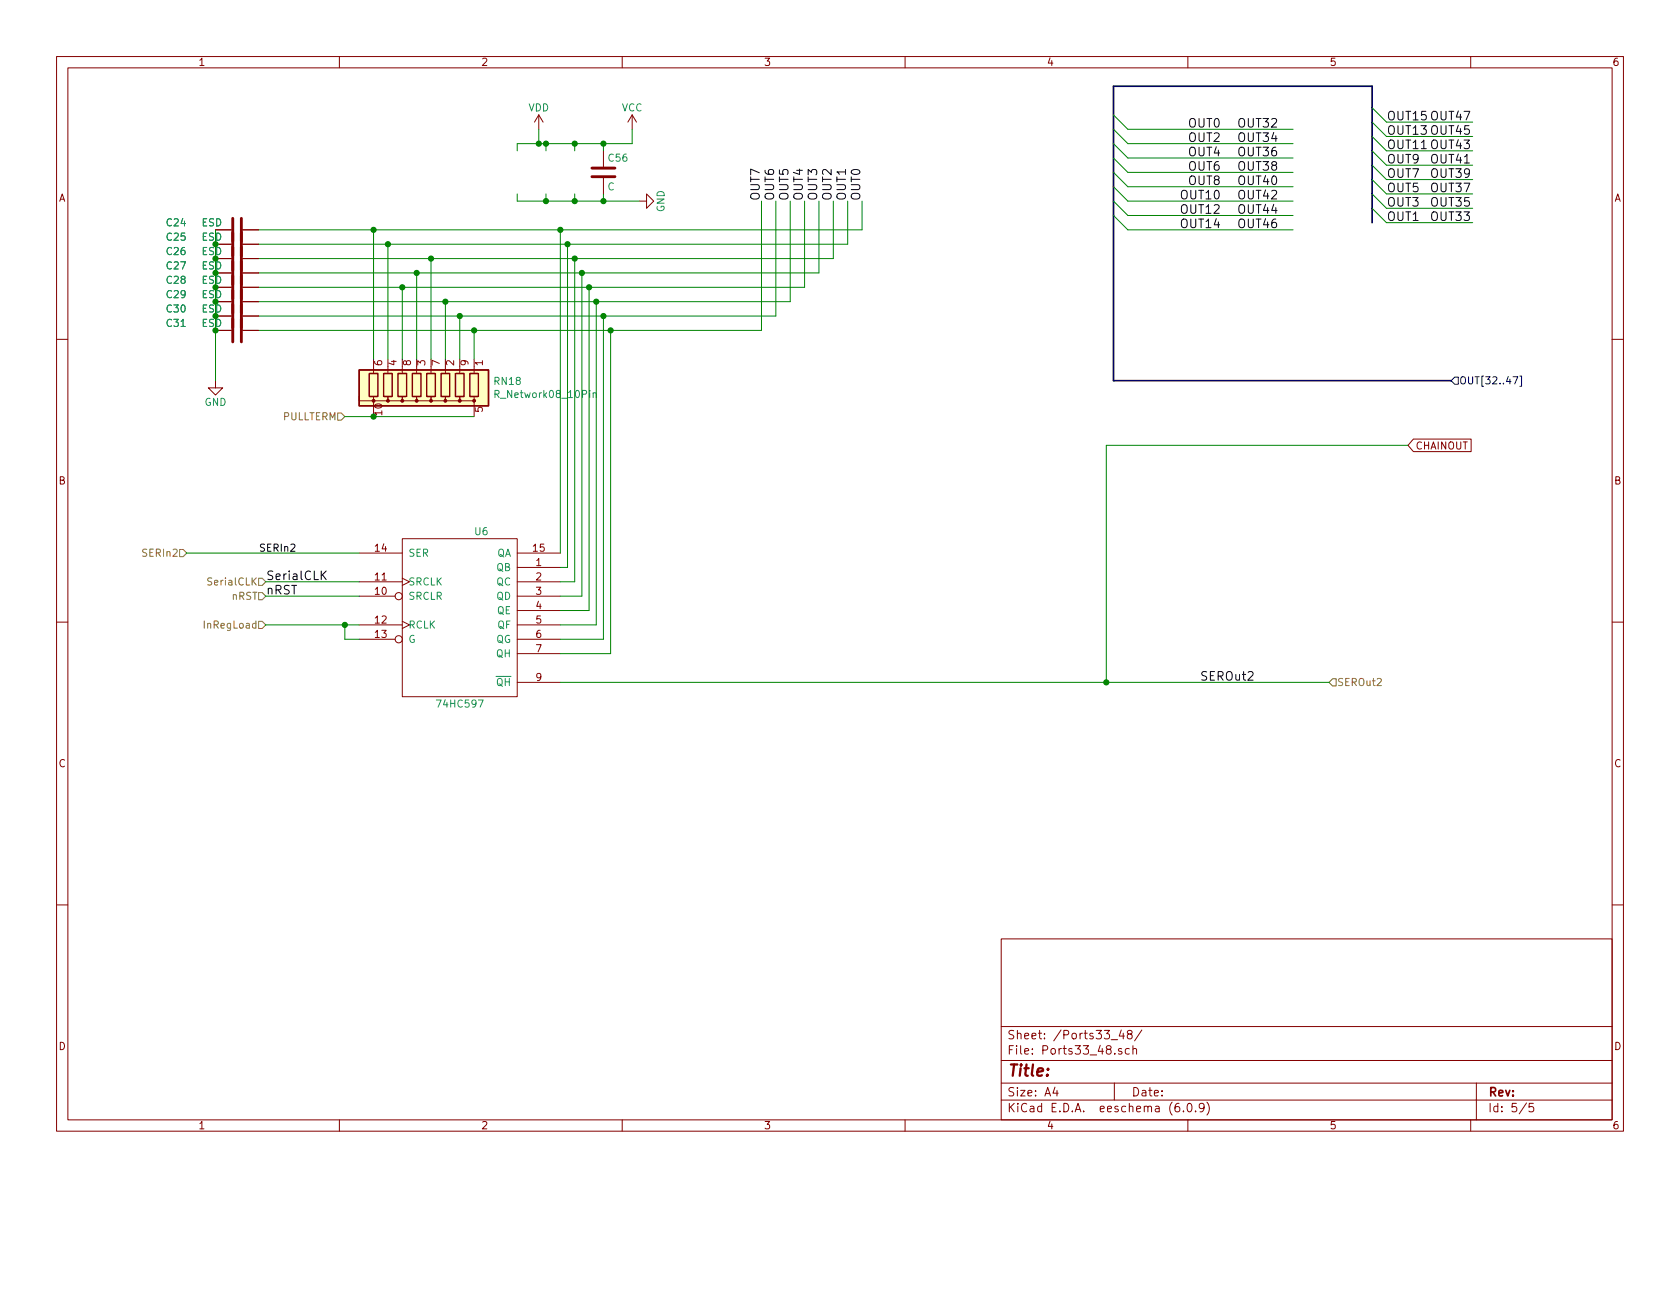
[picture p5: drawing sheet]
EESchema Schematic File Version 4
EELAYER 30 0
EELAYER END
$Descr A4 11693 8268
encoding utf-8
Sheet 5 5
Title ""
Date ""
Rev ""
Comp ""
Comment1 ""
Comment2 ""
Comment3 ""
Comment4 ""
$EndDescr
Text Label 8350 4750 0    60   ~ 0
SEROut2
$Comp
L SerialIOProc-rescue:74HC595-SerialIOProc-rescue U2
U 1 1
P 3200 4300
AR Path="/5CFC7757/5CEA010D" Ref="U2"  Part="1" 
AR Path="/5CFEE74D/5CEA010D" Ref="U?"  Part="1" 
AR Path="/5CE81FF5/5CEA010D" Ref="U6"  Part="1" 
AR Path="/5CE982AE/5CEA010D" Ref="U?"  Part="1" 
AR Path="/5CEA010D" Ref="U6"  Part="1" 
F 0 "U6" H 3350 4900 50  0000 C CNN
F 1 "74HC597" H 3200 3700 50  0000 C CNN
F 2 "SMD_Packages:SO-16-N" H 3200 4300 50  0001 C CNN
F 3 "" H 3200 4300 50  0001 C CNN
	1    3200 4300
	1    0    0    -1  
$EndComp
Text Label 1850 4150 0    60   ~ 0
nRST
Text Label 1850 4050 0    60   ~ 0
SerialCLK
$Comp
L power:VDD #PWR010
U 1 1
P 3750 900
AR Path="/5CFC7757/5CEA0110" Ref="#PWR010"  Part="1" 
AR Path="/5CFEE74D/5CEA0110" Ref="#PWR?"  Part="1" 
AR Path="/5CE81FF5/5CEA0110" Ref="#PWR0106"  Part="1" 
AR Path="/5CE982AE/5CEA0110" Ref="#PWR?"  Part="1" 
F 0 "#PWR0106" H 3750 750 50  0001 C CNN
F 1 "VDD" H 3750 1050 50  0000 C CNN
F 2 "" H 3750 900 50  0001 C CNN
F 3 "" H 3750 900 50  0001 C CNN
	1    3750 900 
	1    0    0    -1  
$EndComp
Wire Wire Line
	9250 4750 7700 4750
Wire Wire Line
	3750 1000 3750 900 
Wire Wire Line
	3900 3850 3900 1600
Connection ~ 3900 1600
Wire Wire Line
	3950 1700 3950 3950
Wire Wire Line
	3950 3950 3900 3950
Connection ~ 3950 1700
Wire Wire Line
	3900 4050 4000 4050
Wire Wire Line
	4000 4050 4000 1800
Connection ~ 4000 1800
Wire Wire Line
	4050 1900 4050 4150
Wire Wire Line
	4050 4150 3900 4150
Connection ~ 4050 1900
Wire Wire Line
	3900 4250 4100 4250
Wire Wire Line
	4100 4250 4100 2000
Connection ~ 4100 2000
Wire Wire Line
	4150 2100 4150 4350
Wire Wire Line
	4150 4350 3900 4350
Connection ~ 4150 2100
Wire Wire Line
	4200 2200 4200 4450
Wire Wire Line
	4200 4450 3900 4450
Connection ~ 4200 2200
Wire Wire Line
	3900 4550 4250 4550
Wire Wire Line
	4250 4550 4250 2300
Connection ~ 4250 2300
Wire Wire Line
	2500 4150 1850 4150
Wire Wire Line
	1850 4050 2500 4050
Wire Wire Line
	2500 4350 2400 4350
Wire Wire Line
	2400 4350 2400 4450
Wire Wire Line
	2400 4450 2500 4450
Wire Wire Line
	3600 1050 3600 1000
Wire Wire Line
	3800 1000 3800 1050
Connection ~ 3750 1000
Wire Wire Line
	4000 1000 4000 1050
Connection ~ 3800 1000
Wire Wire Line
	3600 1350 3600 1400
Wire Wire Line
	3800 1350 3800 1400
Connection ~ 3800 1400
Wire Wire Line
	4000 1350 4000 1400
Connection ~ 4000 1400
$Comp
L Device:C C16
U 1 1
P 4200 1200
AR Path="/5CFC7757/5CEA0112" Ref="C16"  Part="1" 
AR Path="/5CFEE74D/5CEA0112" Ref="C?"  Part="1" 
AR Path="/5CE81FF5/5CEA0112" Ref="C56"  Part="1" 
AR Path="/5CE982AE/5CEA0112" Ref="C?"  Part="1" 
F 0 "C56" H 4225 1300 50  0000 L CNN
F 1 "C" H 4225 1100 50  0000 L CNN
F 2 "Resistors_SMD:R_0603_HandSoldering" H 4238 1050 50  0001 C CNN
F 3 "" H 4200 1200 50  0001 C CNN
	1    4200 1200
	1    0    0    -1  
$EndComp
Wire Wire Line
	4200 1400 4200 1350
Connection ~ 4200 1400
Wire Wire Line
	4200 1000 4200 1050
Connection ~ 4000 1000
Connection ~ 4200 1000
$Comp
L power:VCC #PWR011
U 1 1
P 4400 900
AR Path="/5CFC7757/5CEA0136" Ref="#PWR011"  Part="1" 
AR Path="/5CFEE74D/5CEA0136" Ref="#PWR?"  Part="1" 
AR Path="/5CE81FF5/5CEA0136" Ref="#PWR0107"  Part="1" 
AR Path="/5CE982AE/5CEA0136" Ref="#PWR?"  Part="1" 
F 0 "#PWR0107" H 4400 750 50  0001 C CNN
F 1 "VCC" H 4400 1050 50  0000 C CNN
F 2 "" H 4400 900 50  0001 C CNN
F 3 "" H 4400 900 50  0001 C CNN
	1    4400 900 
	1    0    0    -1  
$EndComp
Wire Wire Line
	4400 900  4400 1000
Wire Wire Line
	4400 1000 4200 1000
$Comp
L power:GND #PWR012
U 1 1
P 4450 1400
AR Path="/5CFC7757/5CEA0139" Ref="#PWR012"  Part="1" 
AR Path="/5CFEE74D/5CEA0139" Ref="#PWR?"  Part="1" 
AR Path="/5CE81FF5/5CEA0139" Ref="#PWR0108"  Part="1" 
AR Path="/5CE982AE/5CEA0139" Ref="#PWR?"  Part="1" 
F 0 "#PWR0108" H 4450 1150 50  0001 C CNN
F 1 "GND" H 4450 1250 50  0000 C CNN
F 2 "" H 4450 1400 50  0001 C CNN
F 3 "" H 4450 1400 50  0001 C CNN
	1    4450 1400
	0    -1   -1   0   
$EndComp
Wire Wire Line
	3600 1400 3800 1400
Wire Wire Line
	5800 1800 4000 1800
Wire Wire Line
	5900 1700 3950 1700
Text Label 6000 1400 1    60   ~ 0
OUT0
Text Label 5900 1400 1    60   ~ 0
OUT1
Text Label 5800 1400 1    60   ~ 0
OUT2
Text Label 5700 1400 1    60   ~ 0
OUT3
Text Label 5600 1400 1    60   ~ 0
OUT4
Text Label 5500 1400 1    60   ~ 0
OUT5
Text Label 5400 1400 1    60   ~ 0
OUT6
Text Label 5300 1400 1    60   ~ 0
OUT7
Text Label 8500 900  2    60   ~ 0
OUT0
Text Label 8500 1000 2    60   ~ 0
OUT2
Text Label 8500 1100 2    60   ~ 0
OUT4
Text Label 8500 1200 2    60   ~ 0
OUT6
Text Label 8500 1300 2    60   ~ 0
OUT8
Text Label 8500 1400 2    60   ~ 0
OUT10
Text Label 8500 1500 2    60   ~ 0
OUT12
Text Label 8500 1600 2    60   ~ 0
OUT14
Text Label 9650 1550 0    60   ~ 0
OUT1
Text Label 9650 1450 0    60   ~ 0
OUT3
Text Label 9650 1350 0    60   ~ 0
OUT5
Text Label 9650 1250 0    60   ~ 0
OUT7
Text Label 9650 1150 0    60   ~ 0
OUT9
Text Label 9650 1050 0    60   ~ 0
OUT11
Text Label 9650 950  0    60   ~ 0
OUT13
Text Label 9650 850  0    60   ~ 0
OUT15
Wire Wire Line
	3900 1600 6000 1600
Wire Wire Line
	4050 1900 5700 1900
Wire Wire Line
	4100 2000 5600 2000
Wire Wire Line
	4150 2100 5500 2100
Wire Wire Line
	4200 2200 5400 2200
Wire Wire Line
	4250 2300 5300 2300
Wire Wire Line
	3750 1000 3600 1000
Wire Wire Line
	3800 1000 3750 1000
Wire Wire Line
	3800 1400 4000 1400
Wire Wire Line
	4000 1400 4200 1400
Wire Wire Line
	4200 1400 4450 1400
Wire Wire Line
	4000 1000 3800 1000
Wire Wire Line
	4200 1000 4000 1000
Wire Wire Line
	1300 3850 2500 3850
Text HLabel 9250 4750 2    50   Input ~ 0
SEROut2
Text HLabel 1300 3850 0    50   Input ~ 0
SERIn2
Text HLabel 10100 2650 2    50   Input ~ 0
OUT[32..47]
Wire Bus Line
	10100 2650 7750 2650
Entry Wire Line
	7750 1000 7850 1100
Entry Wire Line
	7750 1100 7850 1200
Entry Wire Line
	7750 1200 7850 1300
Entry Wire Line
	7750 1300 7850 1400
Entry Wire Line
	7750 1400 7850 1500
Entry Wire Line
	7750 1500 7850 1600
Entry Wire Line
	7750 900  7850 1000
Entry Wire Line
	7750 800  7850 900 
Wire Bus Line
	7750 600  9550 600 
Entry Wire Line
	9550 750  9650 850 
Entry Wire Line
	9550 850  9650 950 
Entry Wire Line
	9550 950  9650 1050
Entry Wire Line
	9550 1050 9650 1150
Entry Wire Line
	9550 1150 9650 1250
Entry Wire Line
	9550 1250 9650 1350
Entry Wire Line
	9550 1350 9650 1450
Entry Wire Line
	9550 1450 9650 1550
Text HLabel 1850 4050 0    50   Input ~ 0
SerialCLK
Text HLabel 1850 4150 0    50   Input ~ 0
nRST
Text HLabel 1850 4350 0    50   Input ~ 0
InRegLoad
Wire Wire Line
	1850 4350 2400 4350
Connection ~ 2400 4350
Text Label 8900 900  2    60   ~ 0
OUT32
Text Label 8900 1000 2    60   ~ 0
OUT34
Text Label 8900 1100 2    60   ~ 0
OUT36
Text Label 8900 1200 2    60   ~ 0
OUT38
Text Label 8900 1300 2    60   ~ 0
OUT40
Text Label 8900 1400 2    60   ~ 0
OUT42
Text Label 8900 1500 2    60   ~ 0
OUT44
Text Label 8900 1600 2    60   ~ 0
OUT46
Text Label 9950 1550 0    60   ~ 0
OUT33
Text Label 9950 1450 0    60   ~ 0
OUT35
Text Label 9950 1350 0    60   ~ 0
OUT37
Text Label 9950 1250 0    60   ~ 0
OUT39
Text Label 9950 1150 0    60   ~ 0
OUT41
Text Label 9950 1050 0    60   ~ 0
OUT43
Text Label 9950 950  0    60   ~ 0
OUT45
Text Label 9950 850  0    60   ~ 0
OUT47
Wire Wire Line
	9650 1550 10250 1550
Wire Wire Line
	9650 1450 10250 1450
Wire Wire Line
	9650 1350 10250 1350
Wire Wire Line
	9650 1250 10250 1250
Wire Wire Line
	9650 1150 10250 1150
Wire Wire Line
	9650 1050 10250 1050
Wire Wire Line
	9650 950  10250 950 
Wire Wire Line
	9650 850  10250 850 
Wire Wire Line
	7850 900  9000 900 
Wire Wire Line
	7850 1000 9000 1000
Wire Wire Line
	7850 1100 9000 1100
Wire Wire Line
	7850 1200 9000 1200
Wire Wire Line
	7850 1300 9000 1300
Wire Wire Line
	7850 1400 9000 1400
Wire Wire Line
	7850 1500 9000 1500
Wire Wire Line
	7850 1600 9000 1600
Text Label 1800 3850 0    50   ~ 0
SERIn2
Wire Wire Line
	7700 3100 9800 3100
Connection ~ 7700 4750
Text GLabel 9800 3100 2    50   Input ~ 0
CHAINOUT
Wire Wire Line
	5300 1400 5300 2300
Wire Wire Line
	5400 1400 5400 2200
Wire Wire Line
	5500 1400 5500 2100
Wire Wire Line
	5600 1400 5600 2000
Wire Wire Line
	5700 1400 5700 1900
Wire Wire Line
	5800 1400 5800 1800
Wire Wire Line
	5900 1400 5900 1700
Wire Wire Line
	6000 1400 6000 1600
$Comp
L CLRLibrary:R_Network08_10Pin RN18
U 1 1
P 2900 2700
F 0 "RN18" H 2370 2654 50  0000 R CNN
F 1 "R_Network08_10Pin" H 2370 2745 50  0000 R CNN
F 2 "CLRLibrary:EXBA10P" V 3475 2700 50  0001 C CNN
F 3 "http://www.vishay.com/docs/31509/csc.pdf" H 2900 2700 50  0001 C CNN
	1    2900 2700
	-1   0    0    1   
$EndComp
Text HLabel 2400 2900 0    50   Input ~ 0
PULLTERM
Wire Wire Line
	3300 2900 2600 2900
Connection ~ 2600 2900
Wire Wire Line
	2600 2900 2400 2900
Wire Wire Line
	1800 2300 3300 2300
Wire Wire Line
	1800 2200 3200 2200
Wire Wire Line
	1800 1600 2600 1600
Wire Wire Line
	3300 2500 3300 2300
Connection ~ 3300 2300
Wire Wire Line
	3300 2300 4250 2300
Wire Wire Line
	1800 2100 3100 2100
Wire Wire Line
	1800 2000 2800 2000
Wire Wire Line
	1800 1900 2900 1900
Wire Wire Line
	1800 1800 3000 1800
Wire Wire Line
	1800 1700 2700 1700
Wire Wire Line
	3200 2500 3200 2200
Connection ~ 3200 2200
Wire Wire Line
	3200 2200 4200 2200
Wire Wire Line
	3100 2500 3100 2100
Connection ~ 3100 2100
Wire Wire Line
	3100 2100 4150 2100
Wire Wire Line
	2800 2500 2800 2000
Connection ~ 2800 2000
Wire Wire Line
	2800 2000 4100 2000
Wire Wire Line
	2900 2500 2900 1900
Connection ~ 2900 1900
Wire Wire Line
	2900 1900 4050 1900
Wire Wire Line
	3000 2500 3000 1800
Connection ~ 3000 1800
Wire Wire Line
	3000 1800 4000 1800
Wire Wire Line
	2700 2500 2700 1700
Connection ~ 2700 1700
Wire Wire Line
	2700 1700 3950 1700
Wire Wire Line
	2600 2500 2600 1600
Connection ~ 2600 1600
Wire Wire Line
	2600 1600 3900 1600
Wire Wire Line
	7700 3100 7700 4750
Wire Wire Line
	3900 4750 7700 4750
$Comp
L Device:C C?
U 1 1
P 1650 1600
AR Path="/5CFC7757/6343367C" Ref="C?"  Part="1" 
AR Path="/5CFEE74D/6343367C" Ref="C?"  Part="1" 
AR Path="/5CE81FF5/6343367C" Ref="C24"  Part="1" 
AR Path="/5CE982AE/6343367C" Ref="C?"  Part="1" 
F 0 "C24" V 1600 1100 50  0000 L CNN
F 1 "ESD" V 1600 1350 50  0000 L CNN
F 2 "Capacitor_SMD:C_0603_1608Metric_Pad1.08x0.95mm_HandSolder" H 1688 1450 50  0001 C CNN
F 3 "" H 1650 1600 50  0001 C CNN
	1    1650 1600
	0    1    1    0   
$EndComp
$Comp
L Device:C C?
U 1 1
P 1650 1700
AR Path="/5CFC7757/63434238" Ref="C?"  Part="1" 
AR Path="/5CFEE74D/63434238" Ref="C?"  Part="1" 
AR Path="/5CE81FF5/63434238" Ref="C25"  Part="1" 
AR Path="/5CE982AE/63434238" Ref="C?"  Part="1" 
F 0 "C25" V 1600 1200 50  0000 L CNN
F 1 "ESD" V 1600 1450 50  0000 L CNN
F 2 "Capacitor_SMD:C_0603_1608Metric_Pad1.08x0.95mm_HandSolder" H 1688 1550 50  0001 C CNN
F 3 "" H 1650 1700 50  0001 C CNN
	1    1650 1700
	0    1    1    0   
$EndComp
$Comp
L Device:C C?
U 1 1
P 1650 1800
AR Path="/5CFC7757/63434397" Ref="C?"  Part="1" 
AR Path="/5CFEE74D/63434397" Ref="C?"  Part="1" 
AR Path="/5CE81FF5/63434397" Ref="C26"  Part="1" 
AR Path="/5CE982AE/63434397" Ref="C?"  Part="1" 
F 0 "C26" V 1600 1300 50  0000 L CNN
F 1 "ESD" V 1600 1550 50  0000 L CNN
F 2 "Capacitor_SMD:C_0603_1608Metric_Pad1.08x0.95mm_HandSolder" H 1688 1650 50  0001 C CNN
F 3 "" H 1650 1800 50  0001 C CNN
	1    1650 1800
	0    1    1    0   
$EndComp
$Comp
L Device:C C?
U 1 1
P 1650 1900
AR Path="/5CFC7757/63434531" Ref="C?"  Part="1" 
AR Path="/5CFEE74D/63434531" Ref="C?"  Part="1" 
AR Path="/5CE81FF5/63434531" Ref="C27"  Part="1" 
AR Path="/5CE982AE/63434531" Ref="C?"  Part="1" 
F 0 "C27" V 1600 1400 50  0000 L CNN
F 1 "ESD" V 1600 1650 50  0000 L CNN
F 2 "Capacitor_SMD:C_0603_1608Metric_Pad1.08x0.95mm_HandSolder" H 1688 1750 50  0001 C CNN
F 3 "" H 1650 1900 50  0001 C CNN
	1    1650 1900
	0    1    1    0   
$EndComp
$Comp
L Device:C C?
U 1 1
P 1650 2000
AR Path="/5CFC7757/63434EDF" Ref="C?"  Part="1" 
AR Path="/5CFEE74D/63434EDF" Ref="C?"  Part="1" 
AR Path="/5CE81FF5/63434EDF" Ref="C28"  Part="1" 
AR Path="/5CE982AE/63434EDF" Ref="C?"  Part="1" 
F 0 "C28" V 1600 1500 50  0000 L CNN
F 1 "ESD" V 1600 1750 50  0000 L CNN
F 2 "Capacitor_SMD:C_0603_1608Metric_Pad1.08x0.95mm_HandSolder" H 1688 1850 50  0001 C CNN
F 3 "" H 1650 2000 50  0001 C CNN
	1    1650 2000
	0    1    1    0   
$EndComp
$Comp
L Device:C C?
U 1 1
P 1650 2100
AR Path="/5CFC7757/63435009" Ref="C?"  Part="1" 
AR Path="/5CFEE74D/63435009" Ref="C?"  Part="1" 
AR Path="/5CE81FF5/63435009" Ref="C29"  Part="1" 
AR Path="/5CE982AE/63435009" Ref="C?"  Part="1" 
F 0 "C29" V 1600 1600 50  0000 L CNN
F 1 "ESD" V 1600 1850 50  0000 L CNN
F 2 "Capacitor_SMD:C_0603_1608Metric_Pad1.08x0.95mm_HandSolder" H 1688 1950 50  0001 C CNN
F 3 "" H 1650 2100 50  0001 C CNN
	1    1650 2100
	0    1    1    0   
$EndComp
$Comp
L Device:C C?
U 1 1
P 1650 2200
AR Path="/5CFC7757/63435013" Ref="C?"  Part="1" 
AR Path="/5CFEE74D/63435013" Ref="C?"  Part="1" 
AR Path="/5CE81FF5/63435013" Ref="C30"  Part="1" 
AR Path="/5CE982AE/63435013" Ref="C?"  Part="1" 
F 0 "C30" V 1600 1700 50  0000 L CNN
F 1 "ESD" V 1600 1950 50  0000 L CNN
F 2 "Capacitor_SMD:C_0603_1608Metric_Pad1.08x0.95mm_HandSolder" H 1688 2050 50  0001 C CNN
F 3 "" H 1650 2200 50  0001 C CNN
	1    1650 2200
	0    1    1    0   
$EndComp
$Comp
L Device:C C?
U 1 1
P 1650 2300
AR Path="/5CFC7757/6343501D" Ref="C?"  Part="1" 
AR Path="/5CFEE74D/6343501D" Ref="C?"  Part="1" 
AR Path="/5CE81FF5/6343501D" Ref="C31"  Part="1" 
AR Path="/5CE982AE/6343501D" Ref="C?"  Part="1" 
F 0 "C31" V 1600 1800 50  0000 L CNN
F 1 "ESD" V 1600 2050 50  0000 L CNN
F 2 "Capacitor_SMD:C_0603_1608Metric_Pad1.08x0.95mm_HandSolder" H 1688 2150 50  0001 C CNN
F 3 "" H 1650 2300 50  0001 C CNN
	1    1650 2300
	0    1    1    0   
$EndComp
Wire Wire Line
	1500 1600 1500 1700
Wire Bus Line
	7750 600  7750 2650
Wire Bus Line
	9550 600  9550 1550
Connection ~ 1500 1700
Wire Wire Line
	1500 1700 1500 1800
Connection ~ 1500 1800
Wire Wire Line
	1500 1800 1500 1900
Connection ~ 1500 1900
Wire Wire Line
	1500 1900 1500 2000
Connection ~ 1500 2000
Wire Wire Line
	1500 2000 1500 2100
Connection ~ 1500 2100
Wire Wire Line
	1500 2100 1500 2200
Connection ~ 1500 2200
Wire Wire Line
	1500 2200 1500 2300
Connection ~ 1500 2300
Wire Wire Line
	1500 2300 1500 2650
$Comp
L power:GND #PWR?
U 1 1
P 1500 2650
AR Path="/5CFC7757/6343CFAC" Ref="#PWR?"  Part="1" 
AR Path="/5CFEE74D/6343CFAC" Ref="#PWR?"  Part="1" 
AR Path="/5CE81FF5/6343CFAC" Ref="#PWR019"  Part="1" 
AR Path="/5CE982AE/6343CFAC" Ref="#PWR?"  Part="1" 
F 0 "#PWR019" H 1500 2400 50  0001 C CNN
F 1 "GND" H 1500 2500 50  0000 C CNN
F 2 "" H 1500 2650 50  0001 C CNN
F 3 "" H 1500 2650 50  0001 C CNN
	1    1500 2650
	1    0    0    -1  
$EndComp
$EndSCHEMATC
